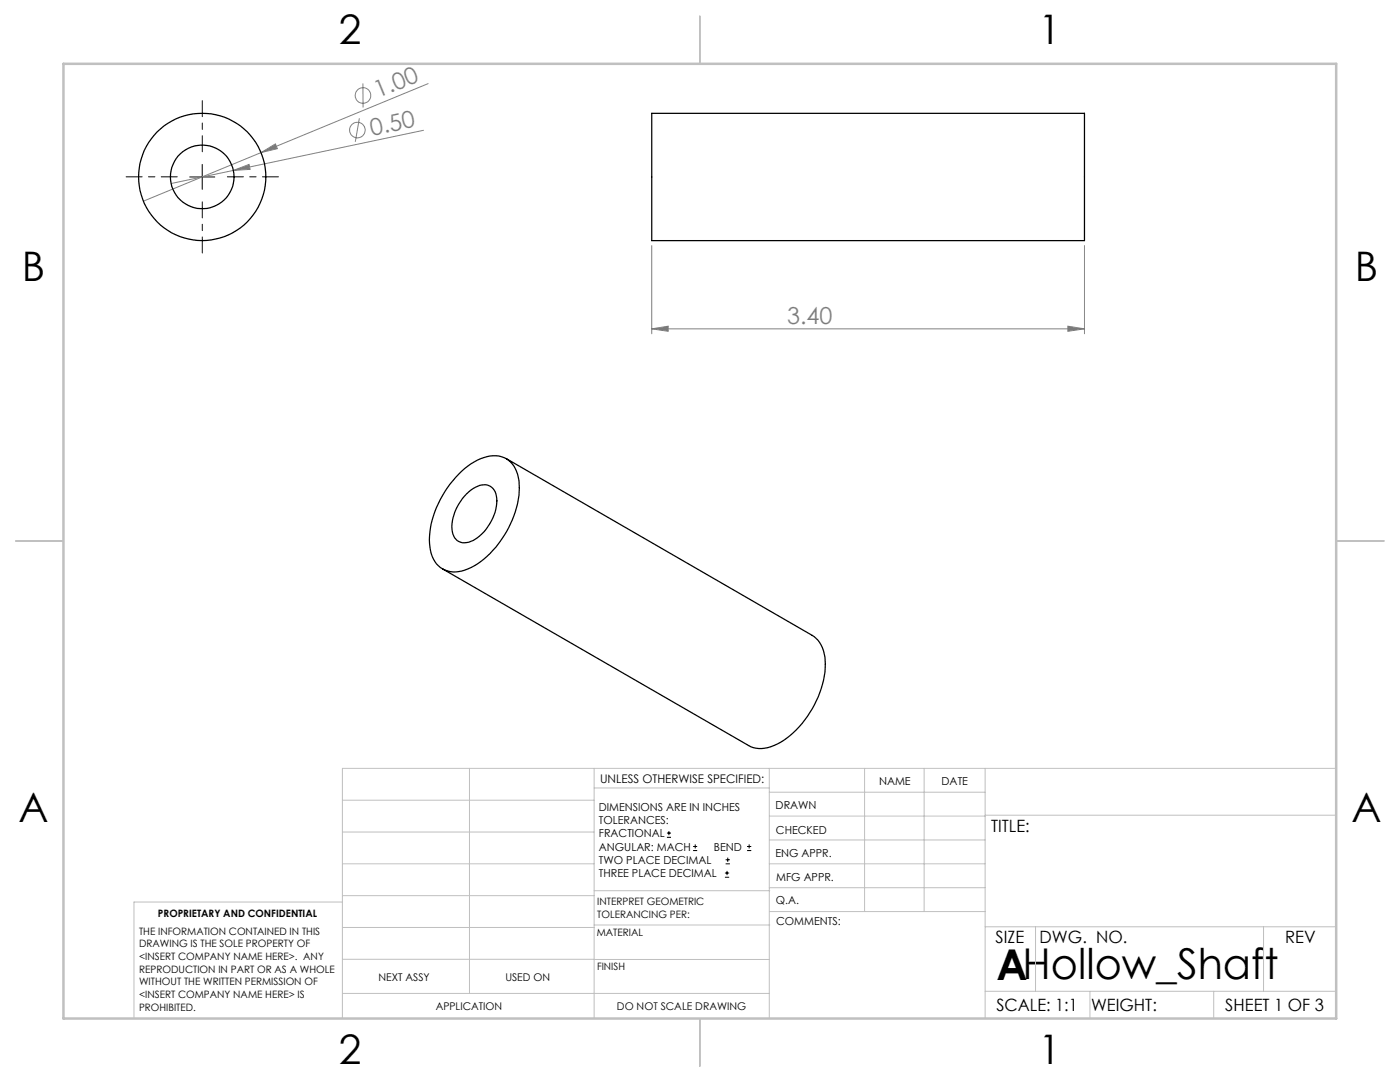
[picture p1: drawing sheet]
<svg xmlns="http://www.w3.org/2000/svg" width="279mm" height="216mm" viewBox="0 0 279 216" stroke-linecap="round" stroke-linejoin="round" font-family="sans-serif">
<g fill="none" stroke="#808080" stroke-width=".2">
<path d="M72.4 16.7l.1 4.7M85.4 16.7l-33.3 13.7M46.6 34l3.1-1.2 .2 1zM46.6 34l-12.5 2.6M52.1 30.4l2.9-1.7 .4 1zM52.1 30.4l-23.5 9.7M71.7 23.6l-.8 4.7M84.5 26l-37.9 8M130.1 49v17.6M216.4 49v17.6M130.1 65.6l3.3-.5v1zM130.1 65.6h86.3"/>
<path d="M213.1 65.1l3.3 .5-3.3 .5z"/>
<circle cx="72.4" cy="19.1" r="1.55"/>
<circle cx="71.3" cy="25.9" r="1.55"/>
</g>
<g fill="none" stroke="#000" stroke-width=".2">
<path d="M37.9 35.3h5M40.4 32.8v5M133.1 167.1h.8M133.1 166.2h.8M133.5 165.8v.9M138.3 169.7h.8M138.3 168.9h.8M138.7 168.5v.8M144.7 175h.8M144.7 174.2h.8M144.8 172.4h.9M144.8 171.6h.9"/>
<path d="M145.1 173.8v.8M145.2 171.1v.9M149.1 169.7h.8M149.1 168.9h.8M149.5 168.5v.8"/>
</g>
<path d="M35.4 35.3h-10.2M40.4 30.3v-10.2M45.4 35.3h10.2M40.4 40.3v10.2" fill="none" stroke="#000" stroke-width=".2" stroke-dasharray="15.2 1.3 1.3 1.3" stroke-dashoffset="12"/>
<g fill="none" stroke="#c0c0c0" stroke-width=".2">
<path d="M68.3 159.7h50.3M93.7 153.3v44.9M118.6 153.3v49.9M118.6 157.2h34.9M153.5 153.3v49.9M153.5 158.1h43.1M172.5 153.3v28.6M184.4 153.3v28.6M196.6 153.3v49.9M266.7 153.3h-198.4v49.9M68.3 178.7h50.3M68.3 172.4h50.3"/>
<path d="M68.3 166h50.3M68.3 180h-41.6v23.2M118.6 177.7h35M153.5 167.6h43.1M153.5 162.8h43.1M153.5 172.4h43.1M153.5 177.1h43.1M196.6 162.7h70.1M68.3 198.2h85.2M68.3 191.4l85.2 .1M68.3 185.1h50.3M118.6 184.6h35"/>
<path d="M153.6 181.9h43M196.6 197.8h70.1M196.6 184.9h70.1M206.7 184.9v12.9M217.5 197.8v5.4M242.2 197.8v5.4M252.2 184.9v12.9"/>
</g>
<path d="M139.7 3.2v9.5M3.1 107.9h9.6M266.7 107.9h9.5M139.7 203.2v9.6" fill="none" stroke="#c0c0c0" stroke-width=".25"/>
<path d="M12.7 12.7h254v190.5h-254z" fill="none" stroke="#c0c0c0" stroke-width=".5"/>
<g fill="#808080">
<path d="M46.6 34l3.1-1.2 .2 1z"/>
<path d="M52.1 30.4l2.9-1.7 .4 1z"/>
<path d="M130.1 65.6l3.3-.5v1zM213.1 65.1l3.3 .5-3.3 .5z"/>
</g>
<g fill="none" stroke="#000" stroke-width=".25">
<path d="M130.1 22.6h86.3v25.4h-86.3zM92.1 94a9.5 9.5 0 0 1 7.4-3 5.2 5.2 0 0 1 4.1 4.9 18.9 18.9 0 0 1-5.2 13.9 11.7 11.7 0 0 1-7.5 4.3 5 5 0 0 1-5.1-5 19.2 19.2 0 0 1 6.3-15.1zM93.1 98.6a4.7 4.7 0 0 1 4.3-1.8 3.1 3.1 0 0 1 1.7 3.7 9.6 9.6 0 0 1-5.5 7.7 2.52 2.52 0 0 1-3.4-2.6 9.5 9.5 0 0 1 2.9-7zM101 91.5l61.1 35.3a6.3 6.3 0 0 1 2.6 5.8 19.5 19.5 0 0 1-9.6 15.9 5.9 5.9 0 0 1-5.7 .3l-61.1-35.3"/>
<circle cx="40.4" cy="35.3" r="12.7"/>
<circle cx="40.4" cy="35.3" r="6.3"/>
</g>
<text font-size="8.5" x="198.9" y="195.5">AHollow_Shaft</text>
<g font-size="8.1">
<text x="67.6" y="8.9">2</text>
<text x="207.3" y="8.9">1</text>
<text x="4.4" y="56.1">B</text>
<text x="270.4" y="56.1">B</text>
<text x="3.7" y="164.1">A</text>
<text x="269.7" y="164.1">A</text>
<text x="67.6" y="212.4">2</text>
<text x="207.3" y="212.4">1</text>
</g>
<g font-size="4.7" fill="#808080">
<text x="75.5" y="19.6" transform="rotate(-22 75.5 19.6)">1.00</text>
<text x="74.2" y="27.1" transform="rotate(-12 74.2 27.1)">0.50</text>
<text x="157.1" y="64.6">3.40</text>
</g>
<g font-size="3.4">
<text x="197.8" y="166">TITLE:</text>
<text x="198.7" y="188.1">SIZE</text>
<text x="207.5" y="188.1">DWG. NO.</text>
<text x="256.5" y="188.2">REV</text>
<text x="198.8" y="201.7">SCALE: 1:1</text>
<text x="217.7" y="201.8">WEIGHT:</text>
<text x="244.5" y="201.7">SHEET 1 OF 3</text>
</g>
<text font-size="2.4" x="119.8" y="156.2">UNLESS OTHERWISE SPECIFIED:</text>
<g font-size="2.2">
<text x="119.5" y="161.8">DIMENSIONS ARE IN INCHES</text>
<text x="154.8" y="161.4">DRAWN</text>
<text x="175.4" y="156.6">NAME</text>
<text x="187.9" y="156.7">DATE</text>
<text x="119.5" y="164.4">TOLERANCES:</text>
<text x="119.5" y="167.1">FRACTIONAL</text>
<text x="154.9" y="166.3">CHECKED</text>
<text x="119.5" y="169.7">ANGULAR: MACH</text>
<text x="119.5" y="172.4">TWO PLACE DECIMAL</text>
<text x="142.5" y="169.7">BEND</text>
<text x="154.8" y="171">ENG APPR.</text>
<text x="119.5" y="175">THREE PLACE DECIMAL</text>
<text x="154.9" y="175.7">MFG APPR.</text>
<text x="154.9" y="180.4">Q.A.</text>
<text x="154.9" y="184.6">COMMENTS:</text>
</g>
<g font-size="2.1">
<text x="75.5" y="195.7">NEXT ASSY</text>
<text x="100.9" y="195.7">USED ON</text>
<text x="86.9" y="201.5">APPLICATION</text>
<text x="123.1" y="201.6">DO NOT SCALE DRAWING</text>
</g>
<g font-size="2">
<text x="31.5" y="182.9">PROPRIETARY AND CONFIDENTIAL</text>
<text x="119.2" y="180.6">INTERPRET GEOMETRIC</text>
<text x="119.2" y="183.1">TOLERANCING PER:</text>
<text x="27.8" y="186.5">THE INFORMATION CONTAINED IN THIS</text>
<text x="27.8" y="189">DRAWING IS THE SOLE PROPERTY OF</text>
<text x="27.8" y="191.6">&lt;INSERT COMPANY NAME HERE&gt;. ANY</text>
<text x="119.1" y="186.7">MATERIAL</text>
<text x="27.8" y="194.1">REPRODUCTION IN PART OR AS A WHOLE</text>
<text x="27.8" y="196.6">WITHOUT THE WRITTEN PERMISSION OF</text>
<text x="119.1" y="193.5">FINISH</text>
<text x="27.8" y="199.1">&lt;INSERT COMPANY NAME HERE&gt; IS</text>
<text x="27.8" y="201.7">PROHIBITED.</text>
</g>
</svg>
